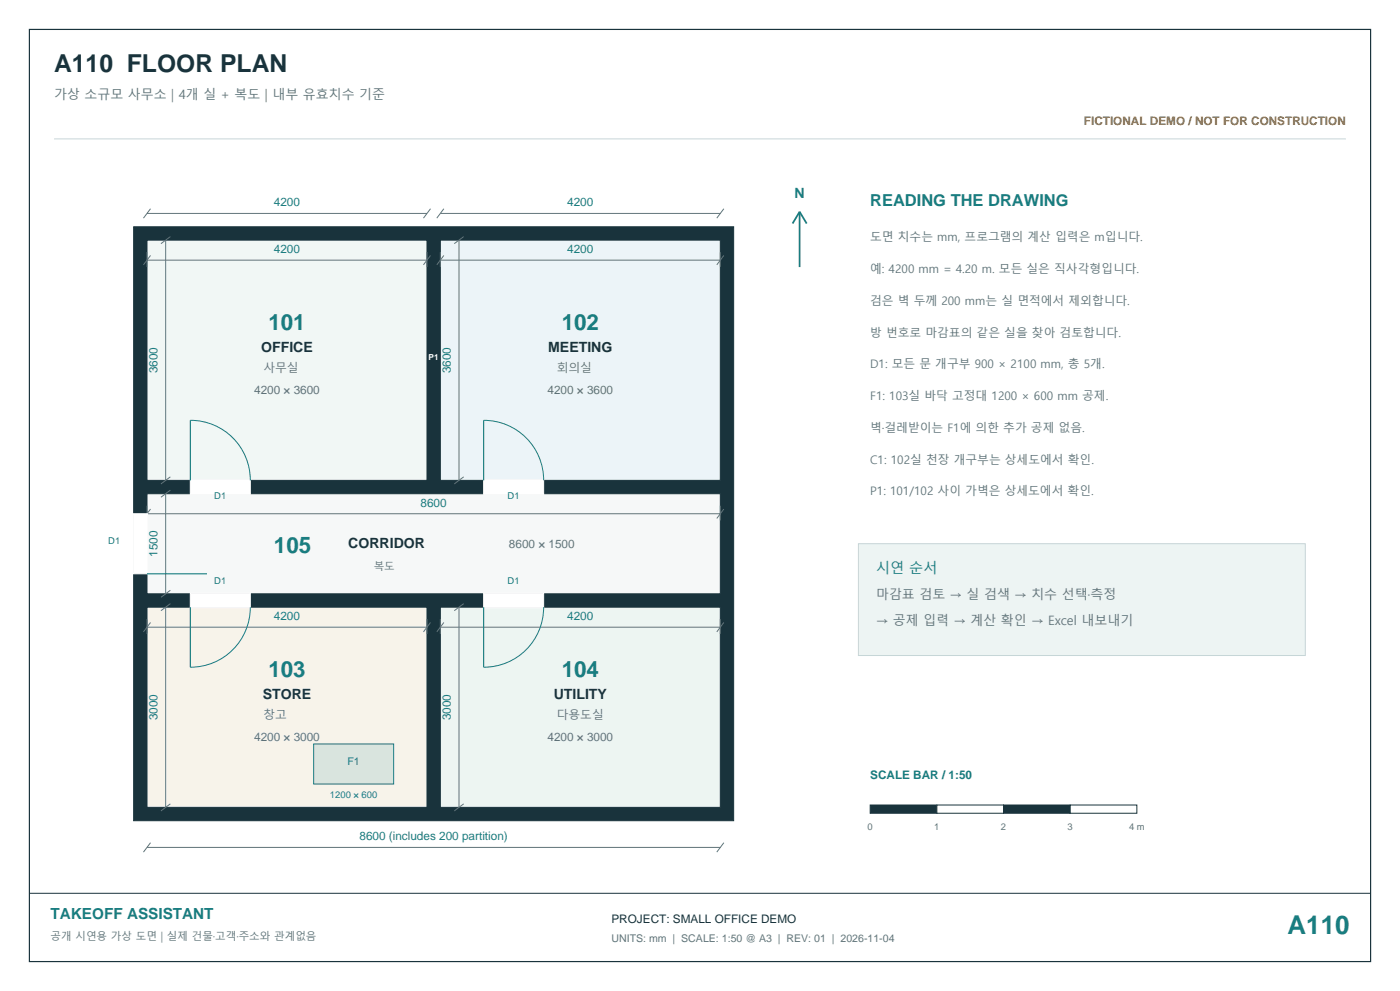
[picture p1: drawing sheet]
<svg xmlns="http://www.w3.org/2000/svg" width="420mm" height="297mm" viewBox="0 0 420 297" stroke-linecap="round" stroke-linejoin="round" font-family="sans-serif">
<path d="M8.8 8.8h402.4v279.4h-402.4z" fill="none" stroke="#19333c" stroke-width=".35"/>
<path d="M16.2 41.6h387.6" fill="none" stroke="#c7d5d8" stroke-width=".3"/>
<path d="M8.8 267.7h402.4" fill="none" stroke="#19333c" stroke-width=".3"/>
<path d="M40.1 68h180v178h-180z" fill-rule="evenodd" fill="#19333c" stroke="#19333c" stroke-width=".3"/>
<path d="M44.1 72h84v72h-84z" fill-rule="evenodd" fill="#f1f7f5" stroke="#19333c" stroke-width=".3"/>
<path d="M44.1 78h84M44.1 75.6v4.4M45.2 76.6l-2.2 2.8M49.7 72v72M51.1 70.9l-2.8 2.1M128.1 75.6v4.4M129.2 76.6l-2.2 2.8M51.1 142.9l-2.8 2.1" fill="none" stroke="#61747a" stroke-width=".3"/>
<path d="M132.1 72h84v72h-84z" fill-rule="evenodd" fill="#ecf4f8" stroke="#19333c" stroke-width=".3"/>
<path d="M132.1 78h84M132.1 75.6v4.4M133.2 76.6l-2.2 2.8M137.7 72v72M139.1 70.9l-2.8 2.1M216.1 75.6v4.4M217.2 76.6l-2.2 2.8M139.1 142.9l-2.8 2.1" fill="none" stroke="#61747a" stroke-width=".3"/>
<path d="M44.1 182h84v60h-84z" fill-rule="evenodd" fill="#f7f3ea" stroke="#19333c" stroke-width=".3"/>
<path d="M44.1 188h84M44.1 185.6v4.4M45.2 186.6l-2.2 2.8M49.7 182v60M51.1 180.9l-2.8 2.1M128.1 185.6v4.4M129.2 186.6l-2.2 2.8M51.1 240.9l-2.8 2.1" fill="none" stroke="#61747a" stroke-width=".3"/>
<path d="M132.1 182h84v60h-84z" fill-rule="evenodd" fill="#edf5f2" stroke="#19333c" stroke-width=".3"/>
<path d="M132.1 188h84M132.1 185.6v4.4M133.2 186.6l-2.2 2.8M137.7 182v60M139.1 180.9l-2.8 2.1M216.1 185.6v4.4M217.2 186.6l-2.2 2.8M139.1 240.9l-2.8 2.1" fill="none" stroke="#61747a" stroke-width=".3"/>
<path d="M44.1 148h172v30h-172z" fill-rule="evenodd" fill="#f6f8f8" stroke="#19333c" stroke-width=".3"/>
<path d="M44.1 154h172M44.1 151.6v4.4M45.2 152.6l-2.2 2.8M49.7 148v30M51.1 146.9l-2.8 2.1M216.1 151.6v4.4M217.2 152.6l-2.2 2.8M51.1 176.9l-2.8 2.1" fill="none" stroke="#61747a" stroke-width=".3"/>
<g fill="#fff" stroke="#fff" stroke-width=".3">
<path d="M57.1 143.8h18v4.3h-18z" fill-rule="evenodd"/>
<path d="M145.1 143.8h18v4.3h-18z" fill-rule="evenodd"/>
<path d="M57.1 177.8h18v4.3h-18z" fill-rule="evenodd"/>
<path d="M145.1 177.8h18v4.3h-18z" fill-rule="evenodd"/>
<path d="M39.9 154h4.4v18h-4.4z" fill-rule="evenodd"/>
</g>
<path d="M57.1 126v18M145.1 126v18M44.1 172h18M57.1 182v18M145.1 182v18" fill="none" stroke="#197d80" stroke-width=".35"/>
<path d="M57.1 126a17.9 17.9 0 0 1 18 18M145.1 126a17.9 17.9 0 0 1 18 18M75.1 182a17.9 17.9 0 0 1-18 18M163.1 182a17.9 17.9 0 0 1-18 18" fill="none" stroke="#197d80" stroke-width=".3"/>
<path d="M94.1 223h24v12h-24z" fill-rule="evenodd" fill="#d9e4de" stroke="#197d80" stroke-width=".3"/>
<path d="M44.1 64h84M45.2 62.6l-2.2 2.8M129.2 62.6l-2.2 2.8M132.1 64h84M133.2 62.6l-2.2 2.8M217.2 62.6l-2.2 2.8M44.1 254h172M45.2 252.6l-2.2 2.8M217.2 252.6l-2.2 2.8" fill="none" stroke="#61747a" stroke-width=".3"/>
<path d="M261.1 241.3h20v2.4h-20z" fill-rule="evenodd" fill="#19333c" stroke="#19333c" stroke-width=".3"/>
<path d="M281.1 241.3h20v2.4h-20z" fill-rule="evenodd" fill="#fff" stroke="#19333c" stroke-width=".3"/>
<path d="M301.1 241.3h20v2.4h-20z" fill-rule="evenodd" fill="#19333c" stroke="#19333c" stroke-width=".3"/>
<path d="M321.1 241.3h20v2.4h-20z" fill-rule="evenodd" fill="#fff" stroke="#19333c" stroke-width=".3"/>
<path d="M257.5 162.9h134.1v33.6h-134.1z" fill-rule="evenodd" fill="#edf4f3" stroke="#c7d5d8" stroke-width=".3"/>
<path d="M239.9 63.5v16.5M239.9 63.5l-2.1 3.5M239.9 63.5l2.1 3.5" fill="none" stroke="#197d80" stroke-width=".53"/>
<text font-size="7.8" fill="#197d80" x="386.3" y="280.1">A110</text>
<text font-size="7.4" fill="#19333c" x="16.2" y="21.5">A110 FLOOR PLAN</text>
<g font-size="6.7" fill="#197d80">
<text x="80.5" y="98.8">101</text>
<text x="168.5" y="98.8">102</text>
<text x="82.2" y="165.8">105</text>
<text x="80.5" y="202.8">103</text>
<text x="168.5" y="202.8">104</text>
</g>
<text font-size="4.9" fill="#197d80" x="261.1" y="61.7">READING THE DRAWING</text>
<text font-size="4.6" fill="#197d80" x="15.2" y="275.5">TAKEOFF ASSISTANT</text>
<g font-size="4.2" fill="#197d80">
<text x="238.4" y="59.2">N</text>
<text x="262.8" y="171.8">시연 순서</text>
</g>
<g font-size="4.2" fill="#19333c">
<text x="78.3" y="105.5">OFFICE</text>
<text x="164.5" y="105.5">MEETING</text>
<text x="104.5" y="164.4">CORRIDOR</text>
<text x="78.8" y="209.5">STORE</text>
<text x="166.1" y="209.5">UTILITY</text>
</g>
<g font-size="3.9" fill="#61747a">
<text x="16.2" y="29.6">가상 소규모 사무소 | 4개 실 + 복도 | 내부 유효치수 기준</text>
<text x="262.8" y="179.5">마감표 검토 → 실 검색 → 치수 선택·측정</text>
<text x="262.8" y="187.3">→ 공제 입력 → 계산 확인 → Excel 내보내기</text>
</g>
<text font-size="3.5" fill="#ab641c" x="325.2" y="37.4">FICTIONAL DEMO / NOT FOR CONSTRUCTION</text>
<g font-size="3.5" fill="#197d80">
<text x="82.2" y="61.9">4200</text>
<text x="170.2" y="61.9">4200</text>
<text x="82.2" y="75.8">4200</text>
<text x="170.2" y="75.8">4200</text>
<text x="47.2" y="111.9" transform="rotate(-90 47.2 111.9)">3600</text>
<text x="135.2" y="111.9" transform="rotate(-90 135.2 111.9)">3600</text>
<text x="126.2" y="151.9">8600</text>
<text x="47.2" y="166.9" transform="rotate(-90 47.2 166.9)">1500</text>
<text x="82.2" y="185.8">4200</text>
<text x="170.2" y="185.8">4200</text>
<text x="47.2" y="215.9" transform="rotate(-90 47.2 215.9)">3000</text>
<text x="135.2" y="215.9" transform="rotate(-90 135.2 215.9)">3000</text>
<text x="261.1" y="233.5">SCALE BAR / 1:50</text>
<text x="107.8" y="251.8">8600 (includes 200 partition)</text>
</g>
<g font-size="3.5" fill="#61747a">
<text x="261.1" y="72.3">도면 치수는 mm, 프로그램의 계산 입력은 m입니다.</text>
<text x="261.1" y="81.8">예: 4200 mm = 4.20 m. 모든 실은 직사각형입니다.</text>
<text x="261.1" y="91.3">검은 벽 두께 200 mm는 실 면적에서 제외합니다.</text>
<text x="261.1" y="100.9">방 번호로 마감표의 같은 실을 찾아 검토합니다.</text>
<text x="79" y="111.5">사무실</text>
<text x="167" y="111.5">회의실</text>
<text x="261.1" y="110.4">D1: 모든 문 개구부 900 × 2100 mm, 총 5개.</text>
<text x="76.2" y="118.2">4200 × 3600</text>
<text x="164.2" y="118.2">4200 × 3600</text>
<text x="261.1" y="119.9">F1: 103실 바닥 고정대 1200 × 600 mm 공제.</text>
<text x="261.1" y="129.4">벽·걸레받이는 F1에 의한 추가 공제 없음.</text>
<text x="261.1" y="139">C1: 102실 천장 개구부는 상세도에서 확인.</text>
<text x="261.1" y="148.5">P1: 101/102 사이 가벽은 상세도에서 확인.</text>
<text x="152.7" y="164.4">8600 × 1500</text>
<text x="79" y="215.5">창고</text>
<text x="167" y="215.5">다용도실</text>
<text x="76.2" y="222.2">4200 × 3000</text>
<text x="164.2" y="222.2">4200 × 3000</text>
</g>
<text font-size="3.5" fill="#19333c" x="183.4" y="276.5">PROJECT: SMALL OFFICE DEMO</text>
<g font-size="3.2" fill="#61747a">
<text x="112.1" y="170.7">복도</text>
<text x="15.2" y="281.8">공개 시연용 가상 도면 | 실제 건물·고객·주소와 관계없음</text>
<text x="183.4" y="282.2">UNITS: mm | SCALE: 1:50 @ A3 | REV: 01 | 2026-11-04</text>
</g>
<text font-size="3.2" fill="#197d80" x="104.2" y="229.2">F1</text>
<g font-size="2.8" fill="#197d80">
<text x="64.3" y="149.6">D1</text>
<text x="152.3" y="149.6">D1</text>
<text x="32.5" y="163">D1</text>
<text x="64.3" y="175.2">D1</text>
<text x="152.3" y="175.2">D1</text>
<text x="99" y="239.2">1200 × 600</text>
</g>
<g font-size="2.8" fill="#61747a">
<text x="260.3" y="248.7">0</text>
<text x="280.3" y="248.7">1</text>
<text x="300.3" y="248.7">2</text>
<text x="320.3" y="248.7">3</text>
<text x="338.7" y="248.7">4 m</text>
</g>
<text font-size="2.5" fill="#fff" x="128.6" y="108">P1</text>
</svg>
